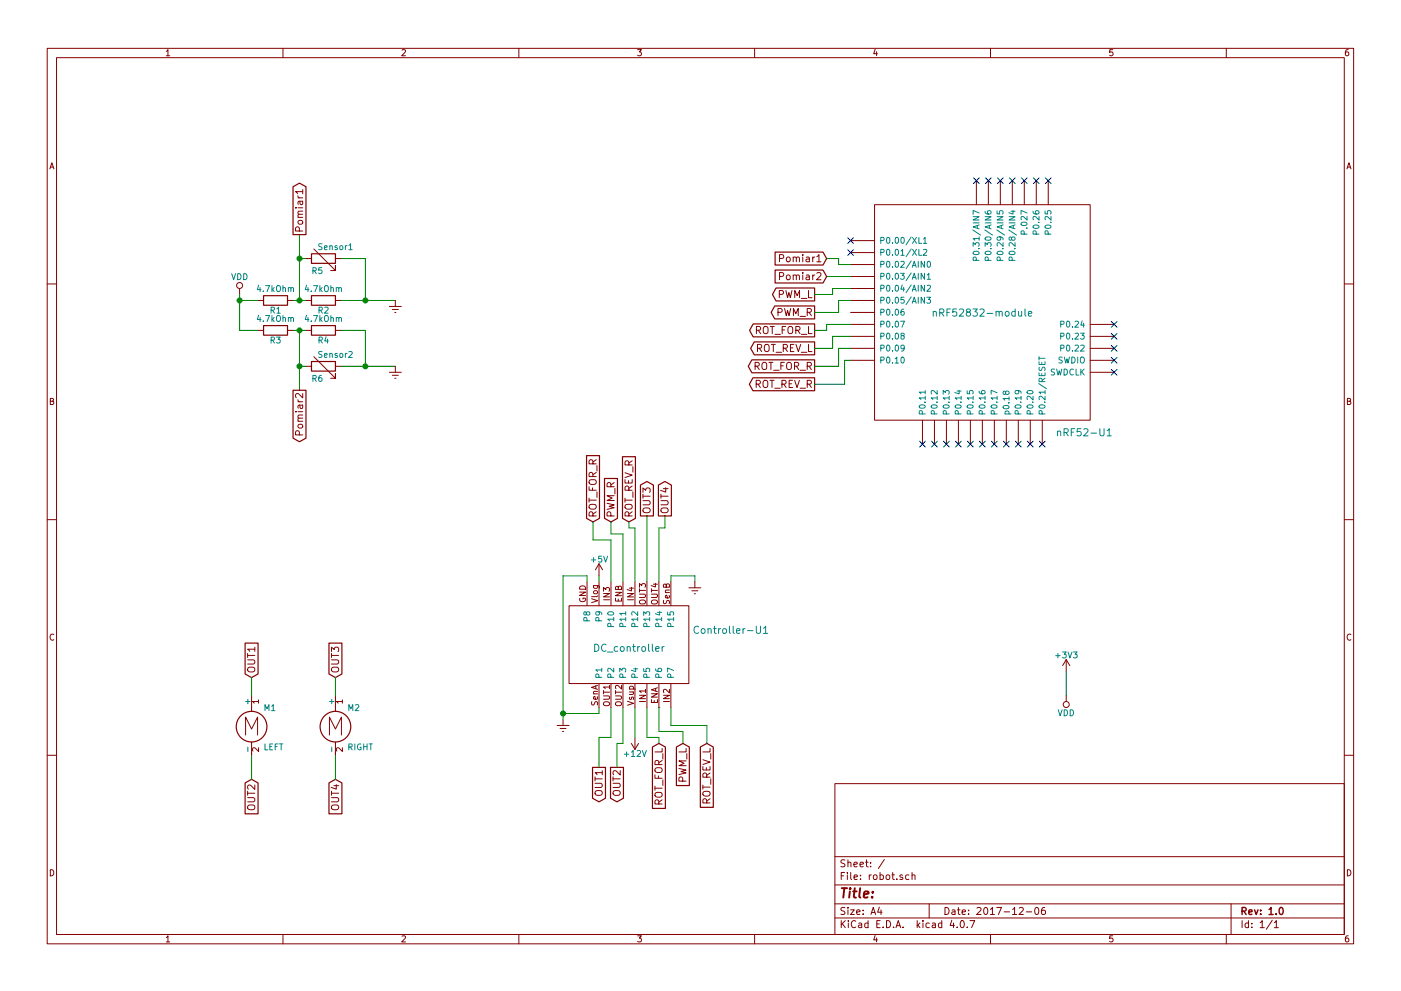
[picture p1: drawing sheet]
EESchema Schematic File Version 2
LIBS:power
LIBS:device
LIBS:switches
LIBS:relays
LIBS:motors
LIBS:transistors
LIBS:conn
LIBS:linear
LIBS:regul
LIBS:74xx
LIBS:cmos4000
LIBS:adc-dac
LIBS:memory
LIBS:xilinx
LIBS:microcontrollers
LIBS:dsp
LIBS:microchip
LIBS:analog_switches
LIBS:motorola
LIBS:texas
LIBS:intel
LIBS:audio
LIBS:interface
LIBS:digital-audio
LIBS:philips
LIBS:display
LIBS:cypress
LIBS:siliconi
LIBS:opto
LIBS:atmel
LIBS:contrib
LIBS:valves
LIBS:robot-cache
LIBS:nRF52832
LIBS:nRF52832-module
LIBS:dc_controller
EELAYER 25 0
EELAYER END
$Descr A4 11693 8268
encoding utf-8
Sheet 1 1
Title ""
Date "2017-12-06"
Rev "1.0"
Comp ""
Comment1 ""
Comment2 ""
Comment3 ""
Comment4 ""
$EndDescr
$Comp
L nRF52832-module nRF52-U1
U 1 1
P 8200 2600
F 0 "nRF52-U1" H 9050 1600 60  0000 C CNN
F 1 "nRF52832-module" H 8200 2600 60  0000 C CNN
F 2 "" H 8200 2600 60  0001 C CNN
F 3 "" H 8200 2600 60  0001 C CNN
	1    8200 2600
	1    0    0    -1  
$EndComp
$Comp
L Motor_DC M1
U 1 1
P 2100 6000
F 0 "M1" H 2200 6100 50  0000 L CNN
F 1 "LEFT" H 2200 5800 50  0000 L TNN
F 2 "" H 2100 5910 50  0001 C CNN
F 3 "" H 2100 5910 50  0001 C CNN
	1    2100 6000
	1    0    0    -1  
$EndComp
$Comp
L Motor_DC M2
U 1 1
P 2800 6000
F 0 "M2" H 2900 6100 50  0000 L CNN
F 1 "RIGHT" H 2900 5800 50  0000 L TNN
F 2 "" H 2800 5910 50  0001 C CNN
F 3 "" H 2800 5910 50  0001 C CNN
	1    2800 6000
	1    0    0    -1  
$EndComp
$Comp
L R R1
U 1 1
P 2300 2500
F 0 "R1" V 2380 2500 50  0000 C CNN
F 1 "4.7kOhm" V 2200 2500 50  0000 C CNN
F 2 "" V 2230 2500 50  0001 C CNN
F 3 "" H 2300 2500 50  0001 C CNN
	1    2300 2500
	0    1    1    0   
$EndComp
$Comp
L R R2
U 1 1
P 2700 2500
F 0 "R2" V 2780 2500 50  0000 C CNN
F 1 "4.7kOhm" V 2600 2500 50  0000 C CNN
F 2 "" V 2630 2500 50  0001 C CNN
F 3 "" H 2700 2500 50  0001 C CNN
	1    2700 2500
	0    1    1    0   
$EndComp
$Comp
L R R3
U 1 1
P 2300 2750
F 0 "R3" V 2380 2750 50  0000 C CNN
F 1 "4.7kOhm" V 2200 2750 50  0000 C CNN
F 2 "" V 2230 2750 50  0001 C CNN
F 3 "" H 2300 2750 50  0001 C CNN
	1    2300 2750
	0    1    1    0   
$EndComp
$Comp
L R R4
U 1 1
P 2700 2750
F 0 "R4" V 2780 2750 50  0000 C CNN
F 1 "4.7kOhm" V 2600 2750 50  0000 C CNN
F 2 "" V 2630 2750 50  0001 C CNN
F 3 "" H 2700 2750 50  0001 C CNN
	1    2700 2750
	0    1    1    0   
$EndComp
Wire Wire Line
	2450 2750 2550 2750
Wire Wire Line
	2500 2750 2500 3250
Connection ~ 2500 2750
Wire Wire Line
	2450 2500 2550 2500
Wire Wire Line
	2500 1950 2500 2500
Connection ~ 2500 2500
$Comp
L R_Variable R6
U 1 1
P 2700 3050
F 0 "R6" V 2800 2950 50  0000 L CNN
F 1 "Sensor2" V 2600 3000 50  0000 L CNN
F 2 "" V 2630 3050 50  0001 C CNN
F 3 "" H 2700 3050 50  0001 C CNN
	1    2700 3050
	0    1    1    0   
$EndComp
$Comp
L R_Variable R5
U 1 1
P 2700 2150
F 0 "R5" V 2800 2050 50  0000 L CNN
F 1 "Sensor1" V 2600 2100 50  0000 L CNN
F 2 "" V 2630 2150 50  0001 C CNN
F 3 "" H 2700 2150 50  0001 C CNN
	1    2700 2150
	0    1    1    0   
$EndComp
Wire Wire Line
	2500 3050 2550 3050
Wire Wire Line
	2500 2150 2550 2150
Wire Wire Line
	2850 2150 3050 2150
Wire Wire Line
	3050 2150 3050 2500
Wire Wire Line
	2850 2500 3300 2500
Wire Wire Line
	2850 2750 3050 2750
Wire Wire Line
	3050 2750 3050 3050
Wire Wire Line
	2850 3050 3300 3050
$Comp
L Earth #PWR01
U 1 1
P 3300 3050
F 0 "#PWR01" H 3300 2800 50  0001 C CNN
F 1 "Earth" H 3300 2900 50  0001 C CNN
F 2 "" H 3300 3050 50  0001 C CNN
F 3 "" H 3300 3050 50  0001 C CNN
	1    3300 3050
	1    0    0    -1  
$EndComp
$Comp
L Earth #PWR02
U 1 1
P 3300 2500
F 0 "#PWR02" H 3300 2250 50  0001 C CNN
F 1 "Earth" H 3300 2350 50  0001 C CNN
F 2 "" H 3300 2500 50  0001 C CNN
F 3 "" H 3300 2500 50  0001 C CNN
	1    3300 2500
	1    0    0    -1  
$EndComp
Connection ~ 3050 2500
Connection ~ 3050 3050
$Comp
L VDD #PWR03
U 1 1
P 2000 2450
F 0 "#PWR03" H 2000 2300 50  0001 C CNN
F 1 "VDD" H 2000 2600 50  0000 C CNN
F 2 "" H 2000 2450 50  0001 C CNN
F 3 "" H 2000 2450 50  0001 C CNN
	1    2000 2450
	1    0    0    -1  
$EndComp
Wire Wire Line
	2150 2500 2000 2500
Wire Wire Line
	2000 2450 2000 2750
Wire Wire Line
	2000 2750 2150 2750
Connection ~ 2000 2500
Connection ~ 2500 2150
Connection ~ 2500 3050
Text GLabel 2500 1950 1    60   Output ~ 0
Pomiar1
Text GLabel 2500 3250 3    60   Output ~ 0
Pomiar2
Wire Wire Line
	7100 2300 6900 2300
Wire Wire Line
	7100 2200 7000 2200
Wire Wire Line
	7000 2200 7000 2150
Wire Wire Line
	7000 2150 6900 2150
Text GLabel 6900 2150 0    60   Input ~ 0
Pomiar1
Text GLabel 6900 2300 0    60   Input ~ 0
Pomiar2
Text GLabel 6800 2450 0    60   Output ~ 0
PWM_L
Text GLabel 6800 2600 0    60   Output ~ 0
PWM_R
Text GLabel 6800 2750 0    60   Output ~ 0
ROT_FOR_L
Text GLabel 6800 2900 0    60   Output ~ 0
ROT_REV_L
Text GLabel 6800 3050 0    60   Output ~ 0
ROT_FOR_R
Text GLabel 6800 3200 0    60   Output ~ 0
ROT_REV_R
Wire Wire Line
	7100 3000 7050 3000
Wire Wire Line
	7050 3000 7050 3200
Wire Wire Line
	7100 2900 7000 2900
Wire Wire Line
	7000 2900 7000 3050
Wire Wire Line
	7100 2800 6950 2800
Wire Wire Line
	6950 2800 6950 2900
Wire Wire Line
	7100 2700 6900 2700
Wire Wire Line
	6900 2700 6900 2750
Wire Wire Line
	7100 2400 6950 2400
Wire Wire Line
	6950 2400 6950 2450
Wire Wire Line
	6950 2450 6800 2450
Wire Wire Line
	6800 2600 7000 2600
Wire Wire Line
	7000 2600 7000 2500
Wire Wire Line
	7000 2500 7100 2500
Wire Wire Line
	6900 2750 6800 2750
Wire Wire Line
	6950 2900 6800 2900
Wire Wire Line
	7000 3050 6800 3050
Wire Wire Line
	7050 3200 6800 3200
Text GLabel 2100 5650 1    60   Input ~ 0
OUT1
Text GLabel 2800 5650 1    60   Input ~ 0
OUT3
Text GLabel 2100 6500 3    60   Input ~ 0
OUT2
Text GLabel 2800 6500 3    60   Input ~ 0
OUT4
Wire Wire Line
	2100 5800 2100 5650
Wire Wire Line
	2100 6300 2100 6500
Wire Wire Line
	2800 6300 2800 6500
Wire Wire Line
	2800 5800 2800 5650
Text GLabel 5400 4300 1    60   Output ~ 0
OUT3
Text GLabel 5550 4300 1    60   Output ~ 0
OUT4
Text GLabel 5000 6400 3    60   Output ~ 0
OUT1
Text GLabel 5150 6400 3    60   Output ~ 0
OUT2
Text GLabel 5500 6200 3    60   Input ~ 0
ROT_FOR_L
Text GLabel 5900 6200 3    60   Input ~ 0
ROT_REV_L
Text GLabel 4950 4350 1    60   Input ~ 0
ROT_FOR_R
Text GLabel 5250 4350 1    60   Input ~ 0
ROT_REV_R
Text GLabel 5700 6200 3    60   Input ~ 0
PWM_L
Text GLabel 5100 4350 1    60   Input ~ 0
PWM_R
Wire Wire Line
	5400 4300 5400 4850
Wire Wire Line
	5500 4400 5500 4850
Wire Wire Line
	5500 4400 5550 4400
Wire Wire Line
	5550 4400 5550 4300
Wire Wire Line
	5000 6400 5000 6150
Wire Wire Line
	5000 6150 5100 6150
Wire Wire Line
	5100 6150 5100 5900
$Comp
L +12V #PWR04
U 1 1
P 5300 6150
F 0 "#PWR04" H 5300 6000 50  0001 C CNN
F 1 "+12V" H 5300 6290 50  0000 C CNN
F 2 "" H 5300 6150 50  0001 C CNN
F 3 "" H 5300 6150 50  0001 C CNN
	1    5300 6150
	-1   0    0    1   
$EndComp
Wire Wire Line
	5300 6150 5300 5900
Wire Wire Line
	5000 4850 5000 4800
$Comp
L +5V #PWR05
U 1 1
P 5000 4800
F 0 "#PWR05" H 5000 4650 50  0001 C CNN
F 1 "+5V" H 5000 4940 50  0000 C CNN
F 2 "" H 5000 4800 50  0001 C CNN
F 3 "" H 5000 4800 50  0001 C CNN
	1    5000 4800
	1    0    0    -1  
$EndComp
$Comp
L Earth #PWR06
U 1 1
P 4700 6000
F 0 "#PWR06" H 4700 5750 50  0001 C CNN
F 1 "Earth" H 4700 5850 50  0001 C CNN
F 2 "" H 4700 6000 50  0001 C CNN
F 3 "" H 4700 6000 50  0001 C CNN
	1    4700 6000
	1    0    0    -1  
$EndComp
Wire Wire Line
	4900 4850 4900 4800
Wire Wire Line
	4900 4800 4700 4800
Wire Wire Line
	4700 4800 4700 6000
Wire Wire Line
	5000 5900 5000 5950
Wire Wire Line
	5000 5950 4700 5950
Connection ~ 4700 5950
Wire Wire Line
	5600 4850 5600 4800
Wire Wire Line
	5600 4800 5800 4800
Wire Wire Line
	5800 4800 5800 4850
$Comp
L Earth #PWR07
U 1 1
P 5800 4850
F 0 "#PWR07" H 5800 4600 50  0001 C CNN
F 1 "Earth" H 5800 4700 50  0001 C CNN
F 2 "" H 5800 4850 50  0001 C CNN
F 3 "" H 5800 4850 50  0001 C CNN
	1    5800 4850
	1    0    0    -1  
$EndComp
Wire Wire Line
	5400 5900 5400 6150
Wire Wire Line
	5400 6150 5500 6150
Wire Wire Line
	5500 6150 5500 6200
Wire Wire Line
	5500 5900 5500 5900
Wire Wire Line
	5500 5900 5500 6100
Wire Wire Line
	5500 6100 5700 6100
Wire Wire Line
	5600 5900 5600 6050
Wire Wire Line
	5600 6050 5900 6050
Wire Wire Line
	5700 6100 5700 6200
Wire Wire Line
	5900 6050 5900 6200
Wire Wire Line
	5200 5900 5200 6200
Wire Wire Line
	5200 6200 5150 6200
Wire Wire Line
	5150 6200 5150 6400
Wire Wire Line
	5250 4350 5250 4400
Wire Wire Line
	5250 4400 5300 4400
Wire Wire Line
	5300 4400 5300 4850
Wire Wire Line
	5100 4350 5100 4450
Wire Wire Line
	5100 4450 5200 4450
Wire Wire Line
	5200 4450 5200 4850
Wire Wire Line
	4950 4350 4950 4500
Wire Wire Line
	4950 4500 5100 4500
Wire Wire Line
	5100 4500 5100 4850
$Comp
L VDD #PWR08
U 1 1
P 8900 5800
F 0 "#PWR08" H 8900 5650 50  0001 C CNN
F 1 "VDD" H 8900 5950 50  0000 C CNN
F 2 "" H 8900 5800 50  0001 C CNN
F 3 "" H 8900 5800 50  0001 C CNN
	1    8900 5800
	-1   0    0    1   
$EndComp
$Comp
L +3V3 #PWR09
U 1 1
P 8900 5600
F 0 "#PWR09" H 8900 5450 50  0001 C CNN
F 1 "+3V3" H 8900 5740 50  0000 C CNN
F 2 "" H 8900 5600 50  0001 C CNN
F 3 "" H 8900 5600 50  0001 C CNN
	1    8900 5600
	1    0    0    -1  
$EndComp
Wire Wire Line
	8900 5600 8900 5800
NoConn ~ 8700 3700
NoConn ~ 8600 3700
NoConn ~ 8500 3700
NoConn ~ 8400 3700
NoConn ~ 8300 3700
NoConn ~ 8200 3700
NoConn ~ 8100 3700
NoConn ~ 8000 3700
NoConn ~ 7900 3700
NoConn ~ 7800 3700
NoConn ~ 7700 3700
NoConn ~ 9300 2700
NoConn ~ 9300 2800
NoConn ~ 9300 2900
NoConn ~ 9300 3000
NoConn ~ 9300 3100
NoConn ~ 8750 1500
NoConn ~ 8650 1500
NoConn ~ 8550 1500
NoConn ~ 8450 1500
NoConn ~ 8350 1500
NoConn ~ 8250 1500
NoConn ~ 8150 1500
NoConn ~ 7100 2000
NoConn ~ 7100 2100
$Comp
L DC_controller Controller-U1
U 1 1
P 5250 5400
F 0 "Controller-U1" H 6100 5550 60  0000 C CNN
F 1 "DC_controller" H 5250 5400 60  0000 C CNN
F 2 "" H 5250 5550 60  0001 C CNN
F 3 "" H 5250 5550 60  0001 C CNN
	1    5250 5400
	1    0    0    -1  
$EndComp
$EndSCHEMATC
